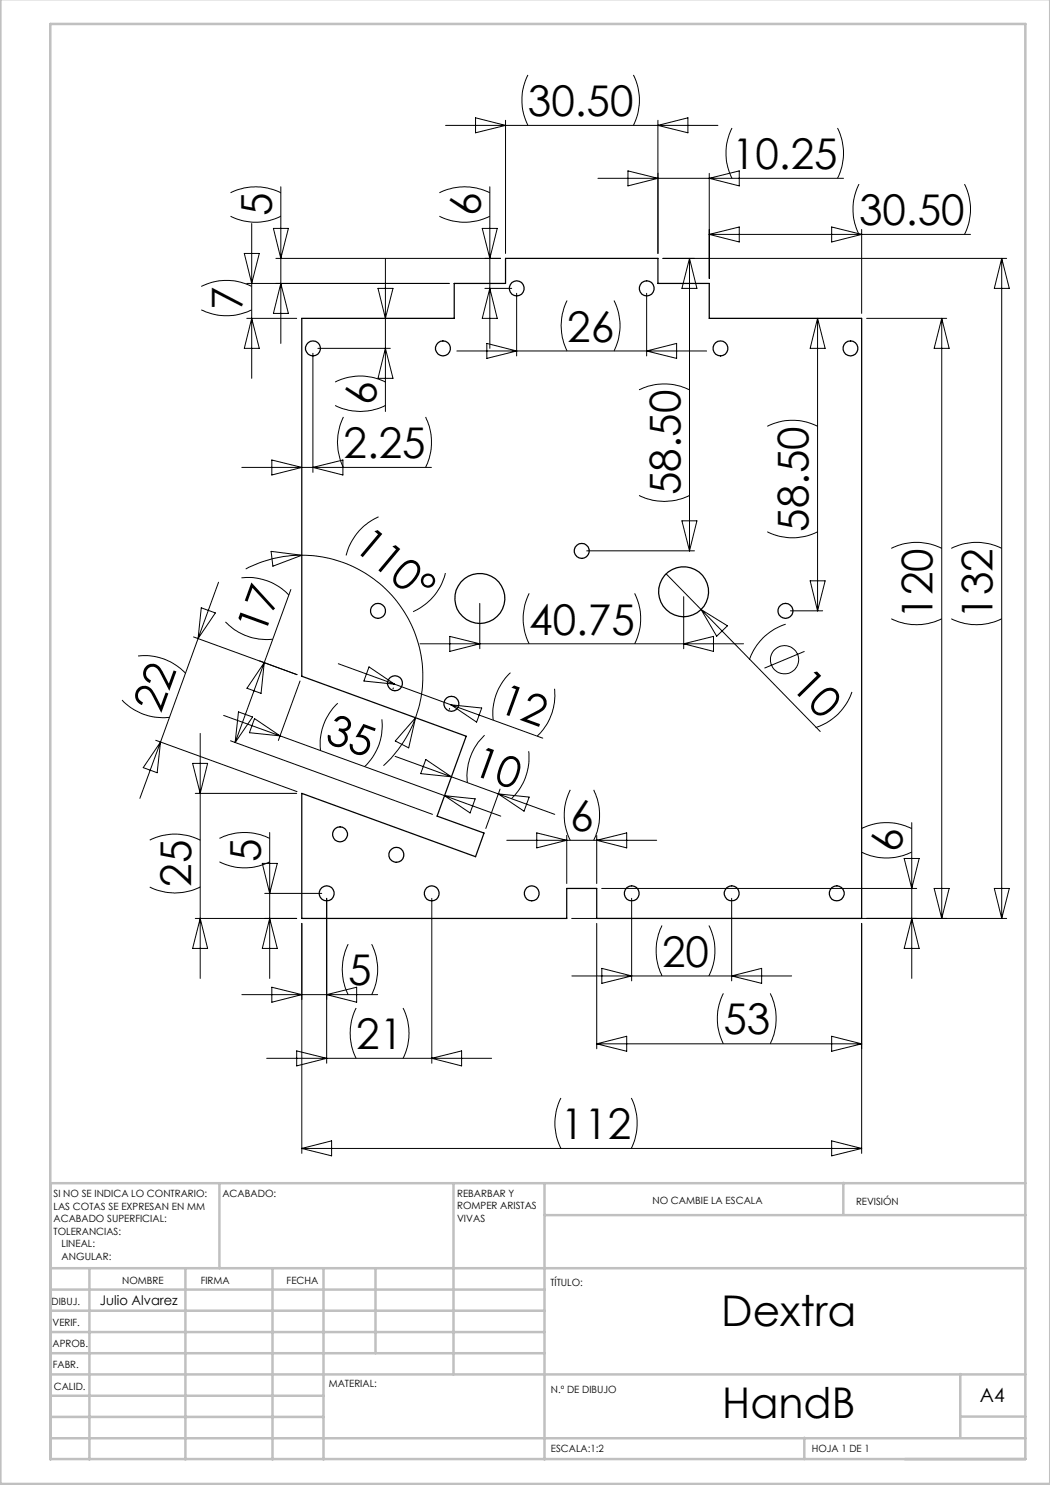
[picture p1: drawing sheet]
<svg xmlns="http://www.w3.org/2000/svg" width="210mm" height="297mm" viewBox="0 0 210 297" stroke-linecap="round" stroke-linejoin="round" font-family="sans-serif">
<g fill="none" stroke="#000" stroke-width=".2">
<path d="M105.6 15a11.2 11.2 0 0 0 0 10.1M126.7 15a11.2 11.2 0 0 1 0 10.1M46.1 38.6a11.1 11.1 0 0 1 10.1 0M56.2 37.4v31.3M87.9 38.6a11.2 11.2 0 0 1 10.1 0M89.1 25.1h54.5M95.1 23.6l6 1.5-6 1.5zM98 37.4v32.3M101.1 24.1v26.6M119.6 35.7h49.1M125.6 34.2l6 1.5-6 1.5zM131.6 24.1v26.6"/>
<path d="M131.6 25.1l6-1.5v3zM141.9 34.7v21M141.9 35.7l5.9-1.5v3zM146.4 25.6a11.1 11.1 0 0 0 0 10.1M167.5 25.6a11.1 11.1 0 0 1 0 10.1M171.8 36.8a11.1 11.1 0 0 0 0 10.1M192.9 36.8a11.1 11.1 0 0 1 0 10.1M40.3 57.3a11.2 11.2 0 0 1 10 0M46.1 43.2a11.1 11.1 0 0 0 10.1 0M48.9 50.7h3l-1.6 6zM49.4 56.7h40.5M50.3 44.7v31"/>
<path d="M54.7 45.7h3l-1.5 6zM55.2 51.7h44.9M56.2 56.7l1.5 6h-3zM75.6 57.7h3l-1.5 6zM77.1 51.7v30.6M87.9 43.2a11.2 11.2 0 0 0 10.1 0M96.4 45.7h3l-1.4 6zM97 57.7h5.3M98 57.7l1.4 6h-3zM103.3 58.7v12.5M129.3 58.7v12.5M132.6 51.7h68.7"/>
<path d="M137.9 51.7v58.5M137.9 51.7l1.5 6h-3zM141.9 46.9h52.2M141.9 46.9l5.9-1.5v3zM166.3 45.4l6 1.5-6 1.5zM172.3 45.9v16.8M200.3 51.7l1.6 6h-3zM200.3 51.7v132M40.3 62a11.5 11.5 0 0 0 10 0M49.4 63.7h9.9M50.3 63.7l1.6 6h-3zM62.6 70.7v23.8"/>
<path d="M63.6 69.7h14.5M67 76.4a11.1 11.1 0 0 1 10.1 0M77.1 69.7l1.5 6h-3zM91.4 70.2h49.9M97.4 68.7l5.9 1.5-5.9 1.5zM113.4 60.1a11.2 11.2 0 0 0 0 10.1M122.8 60.1a11.2 11.2 0 0 1 0 10.1M127.8 78a11.5 11.5 0 0 1 10.1 0M129.3 70.2l6-1.5v3zM163.5 63.7l1.5 6h-3zM163.5 63.7v58.5M173.3 63.7h16"/>
<path d="M188.3 63.7v120M188.3 63.7l1.5 6h-3zM48.4 93.5h37.9M54.4 92l6 1.5-6 1.5zM62.6 93.5l6-1.5v3zM67 81.1a11.1 11.1 0 0 0 10.1 0M68.7 83.4a11.2 11.2 0 0 0 0 10.1M85.1 83.4a11.5 11.5 0 0 1 0 10.1M127.8 99.1a11.2 11.2 0 0 0 10.1 0M153.5 85.3a11.1 11.1 0 0 1 10 0M43.7 116.4l-4.1 11.3M48.3 115.6a11.2 11.2 0 0 1 9.5 3.4"/>
<path d="M54.2 110.3l6.2 .8-5.8 2.1zM58.2 117.9l-11.2 30.6M60.4 111.1a24.2 24.2 0 0 1 22.7 32.4M60.4 111.1a23.3 23.3 0 0 0-11.3 2.7M75.7 103.4a11.5 11.5 0 0 0-6.5 7.7M89.1 114.6a11.4 11.4 0 0 1-6.5 7.7M105.8 118.7a11.2 11.2 0 0 0 0 10.1M117.3 110.2h21.6M126.9 118.7a11.2 11.2 0 0 1 0 10.1M133.2 114.8l30.8 31.5M136.4 104.2h3l-1.5 6zM136.7 119.3v10.4"/>
<path d="M153.5 106.4a11.1 11.1 0 0 0 10 0M162 116.2h3l-1.5 6zM178.3 109.7a11.2 11.2 0 0 1 10 0M190.3 109.7a11.2 11.2 0 0 1 10 0M27.6 131.2a11.2 11.2 0 0 1 9.5 3.5M38.7 127.4l20.7 7.5-7.5-2.7M39.6 127.7l-7.5 20.7M40.3 121.6l2.8 1-3.5 5.1zM45.1 124.4a11.5 11.5 0 0 0 9.5 3.4M52.8 132.5l-.6 6.2-2.8-1zM60 136.2l-4.3 11.9M67.7 132.7l11.2 4.1"/>
<path d="M73.8 133.4l5.1 3.4-6.1-.6zM78.7 137.6l-.1 .2M78.9 136.8l11.3 4.2M84 128.8h64.7M90 127.3l6 1.5-6 1.5zM96 120.7v9M102.1 134.5a11.2 11.2 0 0 0-3.5 9.5M110.9 137.8a11.4 11.4 0 0 1-3.4 9.4M136.7 128.8l6-1.5v3zM140.2 121.9l5.3 3.3-2.2 2zM157.1 124.8a11.2 11.2 0 0 0-7.2 7.2M158.1 122.2h6.4"/>
<path d="M160.9 130.3l-8 3.3M170.4 138.4a11.2 11.2 0 0 1-7.3 7.1M178.3 123.8a11.2 11.2 0 0 0 10 0M190.3 123.8a11.2 11.2 0 0 0 10 0M24.4 140a11.2 11.2 0 0 0 9.5 3.5M31.2 148.1l28.2 10.2M32.1 148.4l-4.1 11.3M32.1 148.4l-.7 6.1-2.8-1zM38.5 152.7h3l-1.5 6zM39.1 158.7h20.2M40 146.7v49M44.7 143.1l44.2 16"/>
<path d="M46.1 148.2l40.4 14.7M47.7 142.4l2.8 1-3.5 5.1zM50.9 143.7l5.1 3.5-6.1-.7zM67.6 140.6a11.2 11.2 0 0 0-3.5 9.5M76.4 143.9a11.1 11.1 0 0 1-3.5 9.4M79 151.3l20.7 7.5M83.1 143.5a24.7 24.7 0 0 1-6.4 9.6M83.1 143.5l-1.4 6.1-2.6-1.4zM85.2 151.9l5.1 3.5-6.2-.7zM88.9 159.1l11.3 4.1M88.9 159.1l6.1 .7-1 2.8zM89.9 141.7v.2"/>
<path d="M90.2 141l18.3 6.6M90.2 141l6.1 .6-1 2.8zM96.9 147a11.3 11.3 0 0 0-3.4 9.5M99.7 158.8l11.2 4.1M99.7 158.8l6.1 .6-1 2.8zM100 157.8l-2.8 7.9M105.7 150.2a11.3 11.3 0 0 1-3.4 9.5M114.1 158a11.2 11.2 0 0 0 0 10.1M118.7 158a11.5 11.5 0 0 1 0 10.1M30 177.4a11.2 11.2 0 0 0 10 0M30 168a11.2 11.2 0 0 1 10 0M43.9 172.4a11.1 11.1 0 0 0 10 0"/>
<path d="M43.9 167.7a11.4 11.4 0 0 1 10 0M52.5 172.7h3l-1.6 6zM53 178.7h11.3M53.9 166.5v29.2M65.3 179.7v33M86.4 179.7v33M101.4 168.1h29.9M107.4 166.6l5.9 1.5-5.9 1.5zM113.3 167.1v9.6M119.3 167.1v9.6M119.3 168.1l6-1.5v3zM120.3 177.7h63"/>
<path d="M126.3 179.7v16.5M146.3 179.7v16.5M172.3 170.4a11.5 11.5 0 0 0 10.1 0M172.3 165.7a11.2 11.2 0 0 1 10.1 0M180.8 171.7h3l-1.4 6zM182.4 164.5v31.2M186.8 177.7h3l-1.5 6zM198.9 177.7h3l-1.6 6zM39.1 183.7h20.2M40 183.7l1.5 6h-3zM48.4 198.9h27.1M53.9 183.7l1.6 6h-3z"/>
<path d="M54.4 197.4l6 1.5-6 1.5zM60.4 184.7v46M65.3 198.9l6-1.5v3zM69.6 188.8a11.2 11.2 0 0 0 0 10.1M74.3 188.8a11.2 11.2 0 0 1 0 10.1M114.3 183.7h87M114.4 195.2h43.9M119.3 184.7v25.1M120.4 193.7l5.9 1.5-5.9 1.5zM132.4 185.1a11.5 11.5 0 0 0 0 10.1M141.8 185.1a11.2 11.2 0 0 1 0 10.1M144.7 198.7a11.2 11.2 0 0 0 0 10.1"/>
<path d="M146.3 195.2l6-1.5v3zM154.1 198.7a11.5 11.5 0 0 1 0 10.1M172.3 184.7v46M182.4 183.7l1.4 6h-3zM53.3 211.7h45M59.3 210.2l6 1.5-6 1.5zM71.2 201.6a11.1 11.1 0 0 0 0 10.1M80.6 201.6a11.1 11.1 0 0 1 0 10.1M86.4 211.7l5.9-1.5v3zM112.2 219.6a11.2 11.2 0 0 0 0 10.1M119.3 208.8l6-1.5v3zM119.3 208.8h53"/>
<path d="M126.3 219.6a11.5 11.5 0 0 1 0 10.1M166.3 207.3l6 1.5-6 1.5zM60.4 229.7h111.9M60.4 229.7l5.9-1.5v3zM166.3 228.2l6 1.5-6 1.5z"/>
<circle cx="156.9" cy="132" r="2.82"/>
</g>
<g fill="none" stroke="#c0c0c0" stroke-width=".5">
<path d="M.1 -.1v296.9h209.9v-296.9M10.1 4.8h195v287h-195zM43.9 236.6v17M90.7 236.6v38.3M108.9 236.6v55.3M168.7 236.6v6.3M205.1 236.6h-195v55.3M10.1 253.6h195M10.1 257.9h98.8M17.9 253.6v38.3M37.1 253.6v38.3M54.5 253.6v38.3"/>
<path d="M64.7 253.6v38.3M75.1 253.6v17M108.9 243h96.2M10.1 270.6h98.8M10.1 266.4h98.8M10.1 262.1h98.8M10.1 279.1h54.6M10.1 274.9h195M192.1 274.8v12.7M10.1 287.7h195M10.1 283.4h54.6M160.9 287.5v4.3"/>
<path d="M192.1 283.3h13"/>
</g>
<g fill="none" stroke="#000" stroke-width=".25">
<path d="M60.4 63.7h30.4v-7h10.3v-5h30.5v5h10.3v7h30.4v120h-53v-6h-6v6h-52.9v-25l34.7 12.6 1.7-4.7-9.4-3.4 5.8-16-32.8-11.9z"/>
<circle cx="103.3" cy="57.7" r="1.5"/>
<circle cx="129.3" cy="57.7" r="1.5"/>
<circle cx="62.6" cy="69.7" r="1.5"/>
<circle cx="88.6" cy="69.7" r="1.48"/>
<circle cx="144.1" cy="69.7" r="1.5"/>
<circle cx="170.1" cy="69.7" r="1.48"/>
<circle cx="96" cy="119.7" r="5"/>
<circle cx="116.3" cy="110.2" r="1.51"/>
<circle cx="136.7" cy="118.4" r="5"/>
<circle cx="75.6" cy="122.2" r="1.51"/>
<circle cx="79" cy="136.6" r="1.5"/>
<circle cx="157.1" cy="122.2" r="1.51"/>
<circle cx="90.3" cy="140.8" r="1.49"/>
<circle cx="65.3" cy="178.7" r="1.49"/>
<circle cx="68" cy="166.9" r="1.48"/>
<circle cx="79.3" cy="171" r="1.51"/>
<circle cx="86.3" cy="178.7" r="1.48"/>
<circle cx="106.3" cy="178.7" r="1.48"/>
<circle cx="126.3" cy="178.7" r="1.5"/>
<circle cx="146.3" cy="178.7" r="1.5"/>
<circle cx="167.3" cy="178.7" r="1.5"/>
</g>
<g font-size="8.5">
<text x="105.6" y="23.2">30.50</text>
<text x="146.4" y="33.8">10.25</text>
<text x="54.4" y="43.2" transform="rotate(-90 54.4 43.2)">5</text>
<text x="96.1" y="43.2" transform="rotate(-90 96.1 43.2)">6</text>
<text x="171.8" y="45">30.50</text>
<text x="48.5" y="61.9" transform="rotate(-90 48.5 61.9)">7</text>
<text x="113.4" y="68.3">26</text>
<text x="75.3" y="81.1" transform="rotate(-90 75.3 81.1)">6</text>
<text x="68.7" y="91.6">2.25</text>
<text x="136.1" y="99.1" transform="rotate(-90 136.1 99.1)">58.50</text>
<text x="161.7" y="106.3" transform="rotate(-90 161.7 106.3)">58.50</text>
<text x="70.4" y="109.7" transform="rotate(40 70.4 109.7)">110°</text>
<text x="186.5" y="123.7" transform="rotate(-90 186.5 123.7)">120</text>
<text x="198.5" y="123.7" transform="rotate(-90 198.5 123.7)">132</text>
<text x="52.9" y="127.2" transform="rotate(-70 52.9 127.2)">17</text>
<text x="105.8" y="126.9">40.75</text>
<text x="158" y="137.4" transform="rotate(46 158 137.4)">10</text>
<text x="32.2" y="142.8" transform="rotate(-70 32.2 142.8)">22</text>
<text x="99.3" y="142.3" transform="rotate(20 99.3 142.3)">12</text>
<text x="64.7" y="148.4" transform="rotate(20 64.7 148.4)">35</text>
<text x="94.1" y="154.8" transform="rotate(20 94.1 154.8)">10</text>
<text x="114.1" y="166.2">6</text>
<text x="52.1" y="172.4" transform="rotate(-90 52.1 172.4)">5</text>
<text x="180.5" y="170.4" transform="rotate(-90 180.5 170.4)">6</text>
<text x="38.2" y="177.4" transform="rotate(-90 38.2 177.4)">25</text>
<text x="69.7" y="197.1">5</text>
<text x="132.4" y="193.3">20</text>
<text x="71.2" y="209.8">21</text>
<text x="144.7" y="206.9">53</text>
<text x="112.2" y="227.8">112</text>
<text x="144.2" y="265.2">Dextra</text>
<text x="144.5" y="283.5">HandB</text>
</g>
<text font-size="3.9" x="196" y="280.4">A4</text>
<text font-size="2.7" x="20" y="260.9">Julio Alvarez</text>
<g font-size="2">
<text x="10.7" y="239.5">SI NO SE INDICA LO CONTRARIO:</text>
<text x="44.5" y="239.5">ACABADO:</text>
<text x="91.4" y="239.4">REBARBAR Y</text>
<text x="10.7" y="242">LAS COTAS SE EXPRESAN EN MM</text>
<text x="10.7" y="244.5">ACABADO SUPERFICIAL:</text>
<text x="91.4" y="241.9">ROMPER ARISTAS</text>
<text x="91.4" y="244.4">VIVAS</text>
<text x="130.5" y="240.8">NO CAMBIE LA ESCALA</text>
<text x="171.2" y="241">REVISIÓN</text>
<text x="10.7" y="247">TOLERANCIAS:</text>
<text x="12.3" y="249.5">LINEAL:</text>
<text x="12.3" y="252">ANGULAR:</text>
<text x="24.4" y="256.9">NOMBRE</text>
<text x="40.1" y="256.8">FIRMA</text>
<text x="57.3" y="256.8">FECHA</text>
<text x="110.1" y="257.1">TÍTULO:</text>
<text x="10.3" y="260.9">DIBUJ.</text>
<text x="10.5" y="269.3">APROB.</text>
<text x="10.5" y="265.2">VERIF.</text>
<text x="10.6" y="273.6">FABR.</text>
<text x="10.8" y="278">CALID.</text>
<text x="65.8" y="277.4">MATERIAL:</text>
<text x="110.2" y="278.5">N.º DE DIBUJO</text>
<text x="110.2" y="290.5">ESCALA:1:2</text>
<text x="162.4" y="290.4">HOJA 1 DE 1</text>
</g>
</svg>
